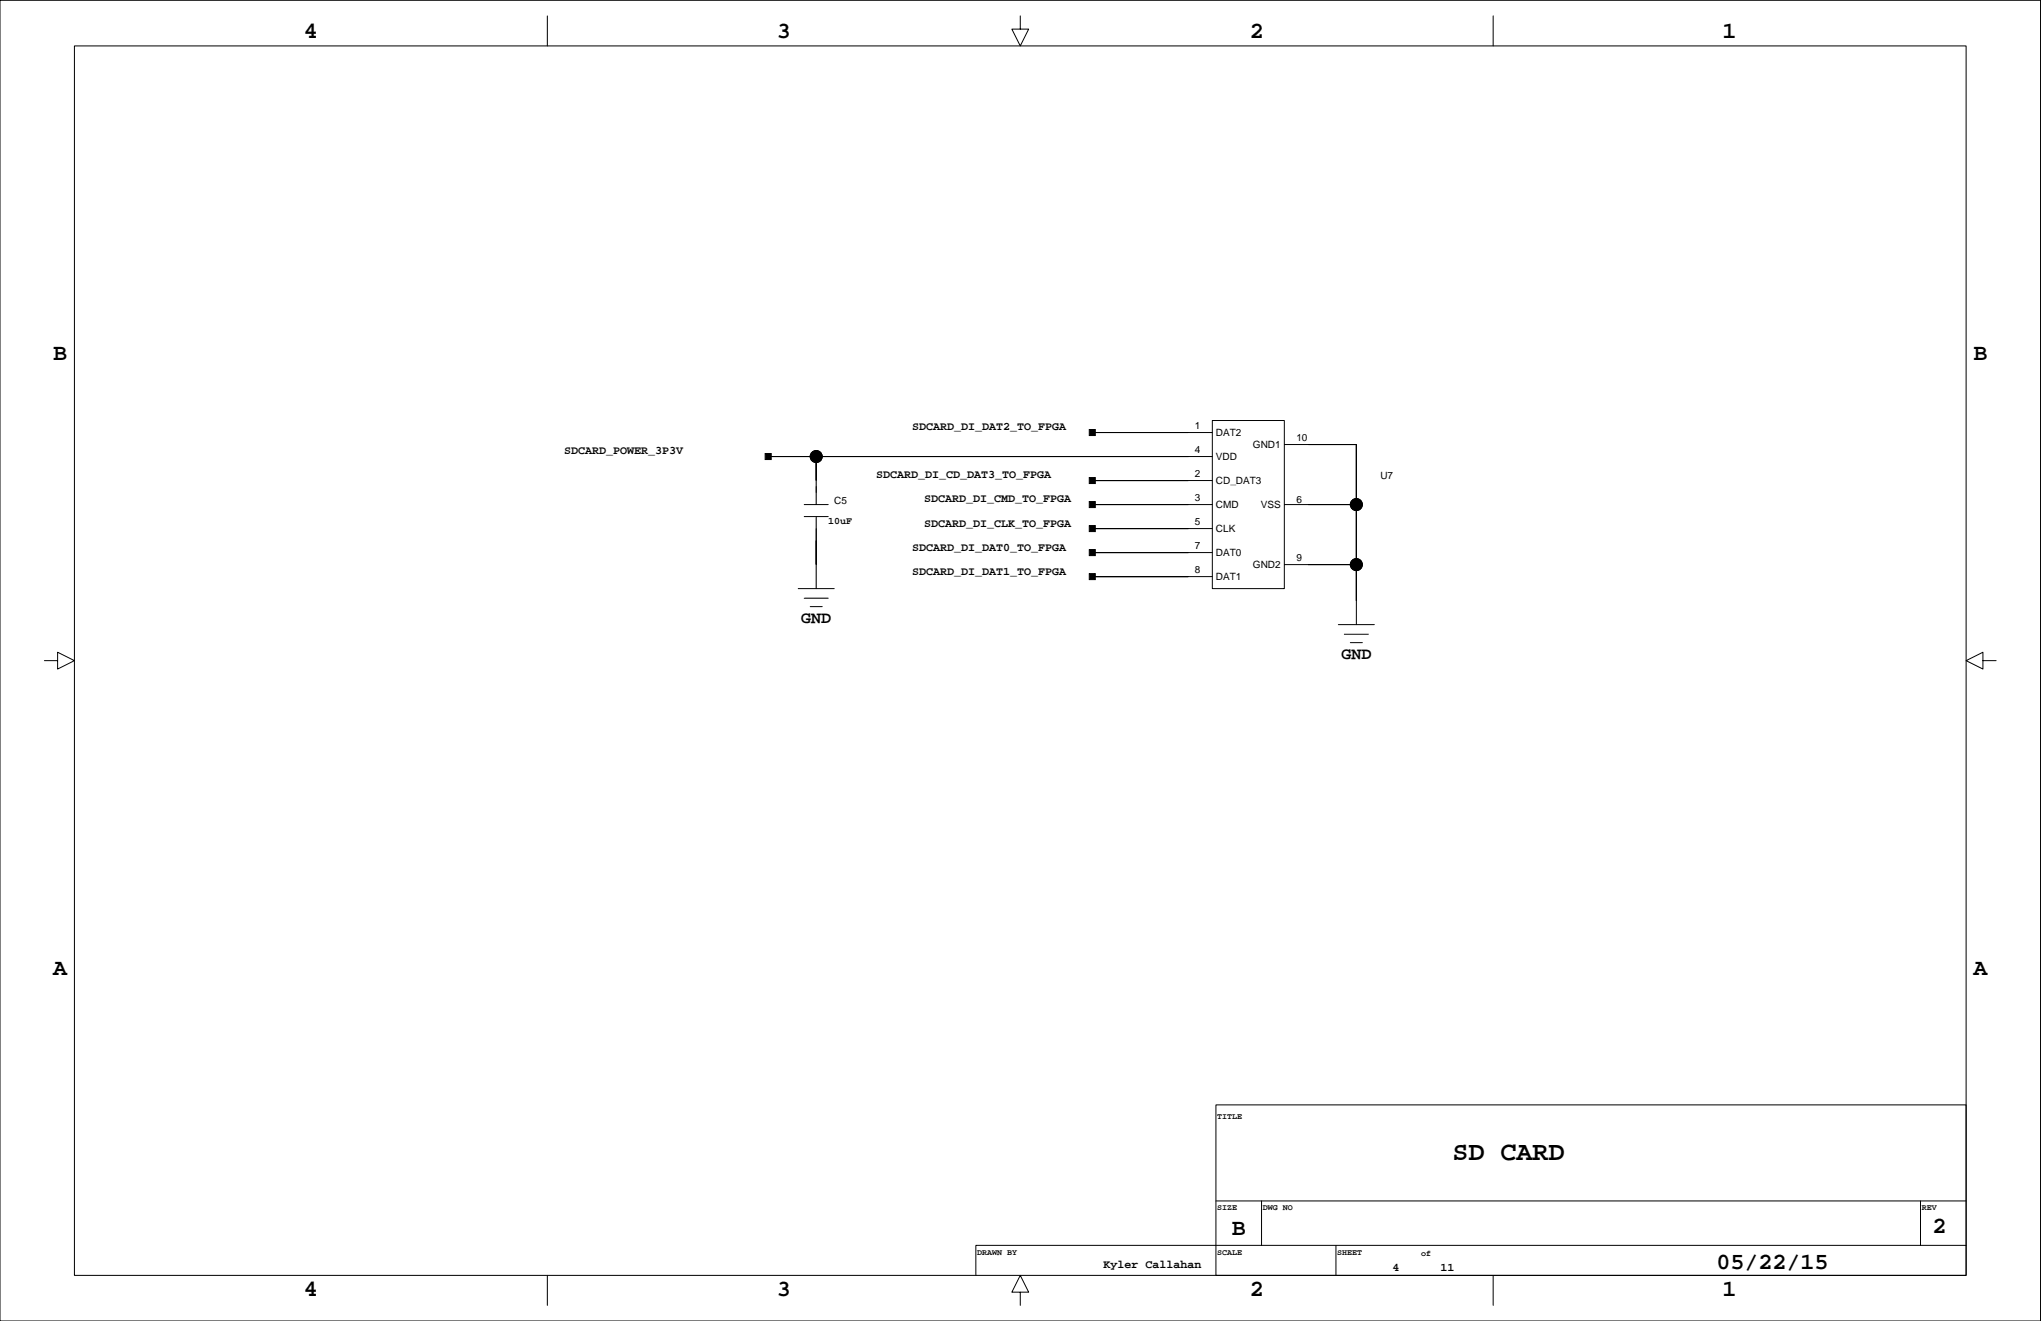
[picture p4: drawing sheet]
<svg xmlns="http://www.w3.org/2000/svg" width="432mm" height="279mm" viewBox="0 0 432 279" stroke-linecap="round" stroke-linejoin="round" font-family="sans-serif">
<g fill="none" stroke="#000" stroke-width=".21">
<path d="M0 .1h431.7v279.3h-431.7zM15.7 9.7h400.3v260.1h-400.3zM115.8 3.4v6.3M215.9 3.4v2.8h1.7l-1.7 3.5-1.8-3.5h1.8M315.9 3.4v6.3M162.5 96.6h94M172.7 96.6v10.1M231.1 91.5h25.4M256.5 88.9h15.2v35.6h-15.2zM271.7 94h15.3v38.1M170.1 106.7h5.1M170.1 109.3h5.1"/>
<path d="M172.7 109.3v15.2M231.1 101.6h25.4M231.1 106.7h25.4M231.1 111.8h25.4M231.1 116.9h25.4M271.7 106.7h15.3M271.7 119.4h15.3M9.4 139.7h2.8v-1.7l3.5 1.7-3.5 1.8v-1.8M168.9 124.5h7.6M170.1 126.5h5.1M171.4 128.3h2.6M231.1 122h25.4"/>
<path d="M283.1 132.1h7.7M284.4 134.1h5.1M285.7 135.9h2.5M419.5 139.7v-1.7l-3.5 1.7 3.5 1.8v-1.8h2.8M257.2 233.7h158.8v36.1h-158.8zM257.2 254h158.8M266.9 254v9.4M406.3 254v9.4M115.8 269.8v6.3M215.9 273.3h1.7l-1.7-3.5-1.8 3.5h1.8v2.8M282.6 263.4v6.4M315.9 269.8v6.3"/>
<path d="M416 263.4h-209.5v6.4"/>
<circle cx="172.7" cy="96.6" r="1.27"/>
<circle cx="287" cy="106.7" r="1.27"/>
<circle cx="287" cy="119.4" r="1.27"/>
</g>
<g fill="#000" stroke="#000" stroke-width=".21">
<path d="M161.9 95.9h1.3v1.3h-1.3z" fill-rule="evenodd"/>
<path d="M172.7 96.6v5z" fill-rule="evenodd"/>
<path d="M162.5 96.6h10.2z" fill-rule="evenodd"/>
<path d="M230.5 90.8h1.2v1.3h-1.2z" fill-rule="evenodd"/>
<path d="M172.7 96.6h78.7z" fill-rule="evenodd"/>
<path d="M231.1 91.5h20.3z" fill-rule="evenodd"/>
<path d="M276.8 94h10.2z" fill-rule="evenodd"/>
<path d="M287 94v12.7z" fill-rule="evenodd"/>
<path d="M172.7 114.3v5.1z" fill-rule="evenodd"/>
<path d="M230.5 116.2h1.2v1.3h-1.2z" fill-rule="evenodd"/>
<path d="M230.5 111.2h1.2v1.2h-1.2z" fill-rule="evenodd"/>
<path d="M230.5 106.1h1.2v1.3h-1.2z" fill-rule="evenodd"/>
<path d="M230.5 101h1.2v1.3h-1.2z" fill-rule="evenodd"/>
<path d="M231.1 116.9h20.3z" fill-rule="evenodd"/>
<path d="M231.1 111.8h20.3z" fill-rule="evenodd"/>
<path d="M231.1 106.7h20.3z" fill-rule="evenodd"/>
<path d="M231.1 101.6h20.3z" fill-rule="evenodd"/>
<path d="M287 119.4v7.6z" fill-rule="evenodd"/>
<path d="M276.8 106.7h10.2z" fill-rule="evenodd"/>
<path d="M287 106.7v12.7z" fill-rule="evenodd"/>
<path d="M276.8 119.4h10.2z" fill-rule="evenodd"/>
<path d="M230.5 121.3h1.2v1.3h-1.2z" fill-rule="evenodd"/>
<path d="M231.1 122h20.3z" fill-rule="evenodd"/>
<circle cx="172.7" cy="96.6" r="1.27"/>
<circle cx="287" cy="106.7" r="1.27"/>
<circle cx="287" cy="119.4" r="1.27"/>
</g>
<text font-size="5.6" x="307.3" y="245.4">SD CARD</text>
<g font-size="4.9">
<text x="64.3" y="8.1">4</text>
<text x="164.3" y="8.1">3</text>
<text x="264.4" y="8.1">2</text>
<text x="364.4" y="8.1">1</text>
<text x="11.2" y="76.1">B</text>
<text x="417.5" y="76.1">B</text>
<text x="11.2" y="206.1">A</text>
<text x="417.5" y="206.1">A</text>
<text x="260.6" y="261.2">B</text>
<text x="408.8" y="260.7">2</text>
<text x="363.1" y="268.4">05/22/15</text>
<text x="64.3" y="274.2">4</text>
<text x="164.3" y="274.2">3</text>
<text x="264.4" y="274.2">2</text>
<text x="364.4" y="274.2">1</text>
</g>
<g font-size="3.5">
<text x="169.5" y="131.8">GND</text>
<text x="283.8" y="139.5">GND</text>
</g>
<g font-size="2.5">
<text x="193" y="91">SDCARD_DI_DAT2_TO_FPGA</text>
<text x="119.4" y="96.1">SDCARD_POWER_3P3V</text>
<text x="185.4" y="101.2">SDCARD_DI_CD_DAT3_TO_FPGA</text>
<text x="195.5" y="106.3">SDCARD_DI_CMD_TO_FPGA</text>
<text x="195.5" y="111.4">SDCARD_DI_CLK_TO_FPGA</text>
<text x="193" y="116.4">SDCARD_DI_DAT0_TO_FPGA</text>
<text x="193" y="121.5">SDCARD_DI_DAT1_TO_FPGA</text>
<text x="233.5" y="268.2">Kyler Callahan</text>
<text x="294.6" y="268.8">4</text>
<text x="304.7" y="268.8">11</text>
</g>
<g font-size="2.1">
<text x="252.8" y="95.8">4</text>
<text x="252.8" y="90.8">1</text>
<text x="257.2" y="92.2">DAT2</text>
<text x="265.1" y="94.8">GND1</text>
<text x="274.3" y="93.3">10</text>
<text x="252.8" y="100.9">2</text>
<text x="257.2" y="97.3">VDD</text>
<text x="292" y="101.3">U7</text>
<text x="176.5" y="106.6">C5</text>
<text x="252.8" y="106">3</text>
<text x="257.2" y="102.4">CD_DAT3</text>
<text x="257.2" y="107.5">CMD</text>
<text x="266.7" y="107.5">VSS</text>
<text x="274.3" y="106.3">6</text>
<text x="175.2" y="110.7">10uF</text>
<text x="252.8" y="111.1">5</text>
<text x="257.2" y="112.6">CLK</text>
<text x="252.8" y="116.1">7</text>
<text x="257.2" y="117.6">DAT0</text>
<text x="274.3" y="118.7">9</text>
<text x="252.8" y="121.2">8</text>
<text x="257.2" y="122.7">DAT1</text>
<text x="265.1" y="120.2">GND2</text>
</g>
<g font-size="1.8">
<text x="257.5" y="236.7">TITLE</text>
<text x="257.5" y="256">SIZE</text>
<text x="267.1" y="256">DWG NO</text>
<text x="406.6" y="256">REV</text>
<text x="206.7" y="265.4">DRAWN BY</text>
<text x="257.5" y="265.4">SCALE</text>
<text x="282.9" y="265.4">SHEET</text>
<text x="300.7" y="265.6">of</text>
</g>
</svg>
